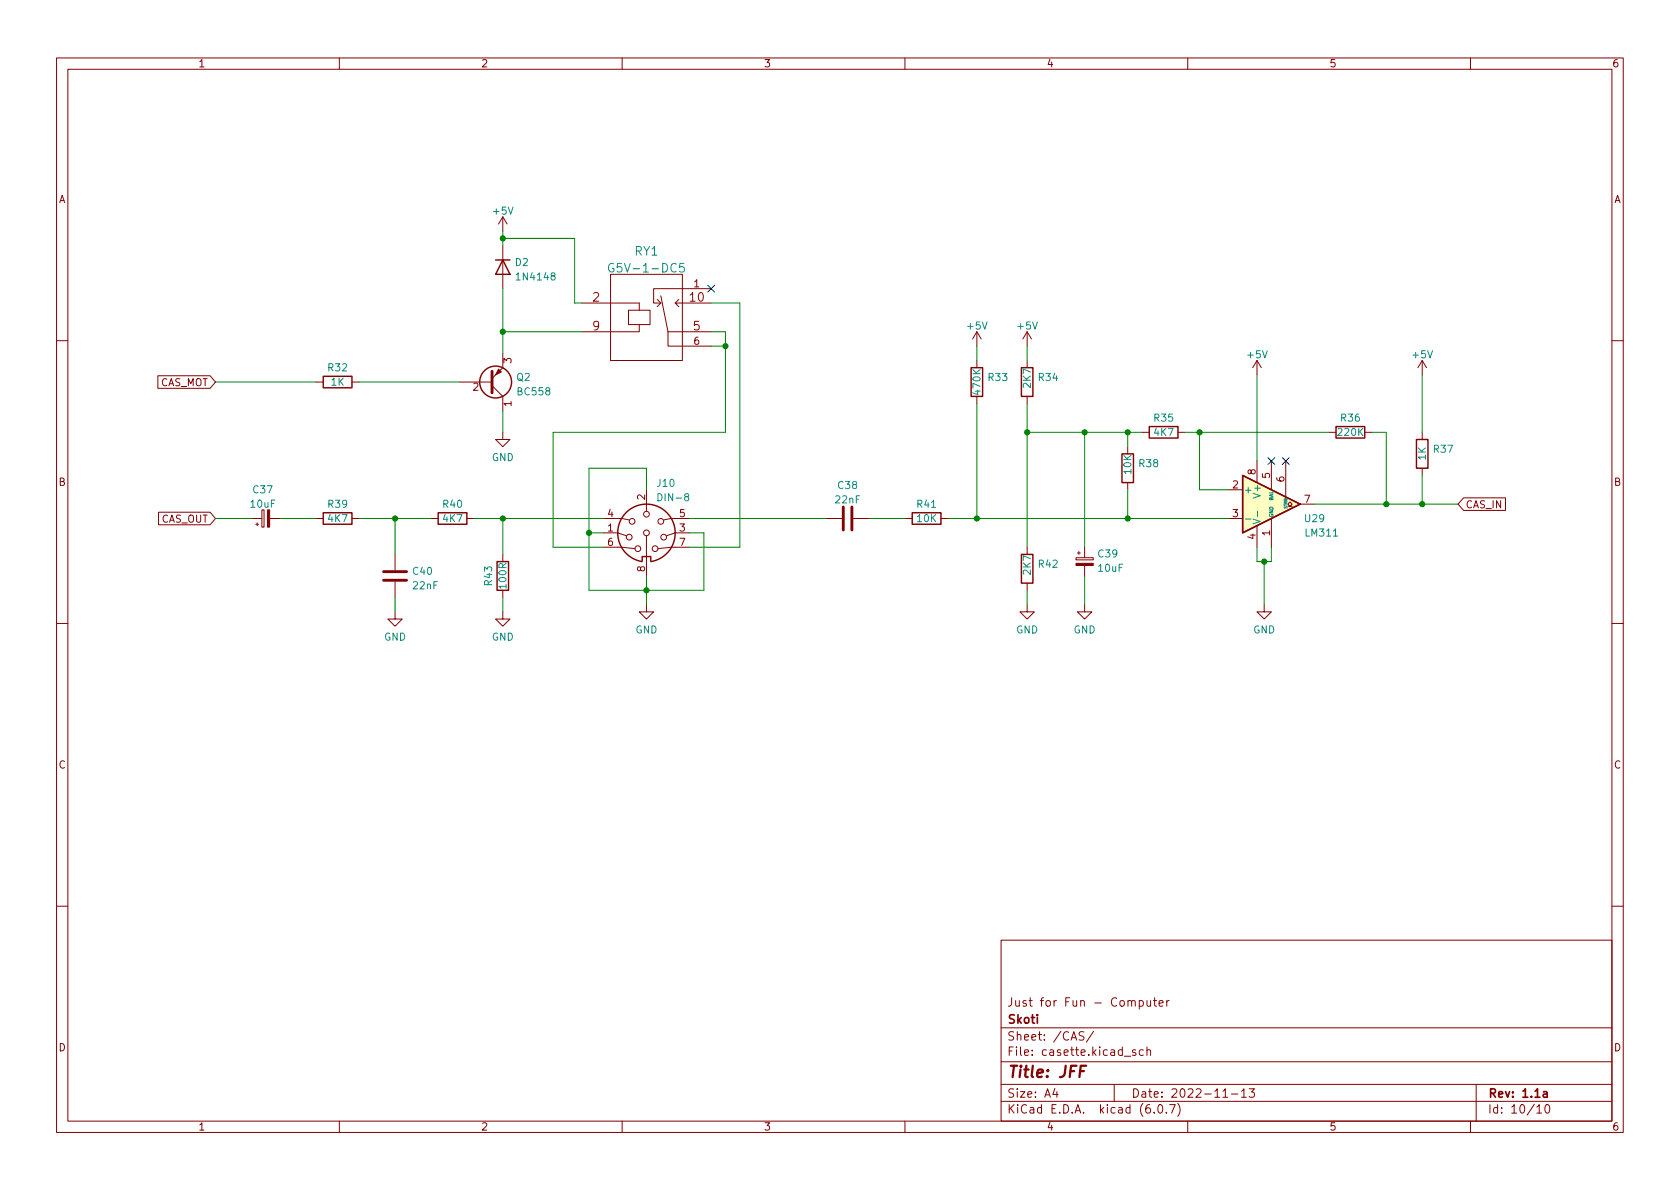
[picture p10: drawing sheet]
<svg xmlns="http://www.w3.org/2000/svg" width="297mm" height="210mm" viewBox="0 0 297 210" stroke-linecap="round" stroke-linejoin="round" font-family="sans-serif">
<g fill="none" stroke="#840000" stroke-width=".18">
<path d="M10 10.2h277v190.1h-277zM12 12.2h273v186.1h-273zM60 10.2v2M110 10.2v2M160 10.2v2M210 10.2v2M260 10.2v2M88.9 38.3v2.6M88.9 38.3l-.8 1.3M88.9 38.3l.8 1.3M88.9 43.4v7.6M102.9 53.6h10.1v1.3"/>
<path d="M107.9 48.5h12.7v15.2h-12.7zM111.1 54.9h3.8v2.5h-3.8zM113 57.4v1.3h-10.1M116.2 53l.6 .6M116.8 53.6l-.6 .6M116.8 52.3l1.3 6.4M118.1 58.7v2.5h7.6M118.1 58.7h7.6M120 53l-.6 .6M125.7 53.6h-6.3l.6 .6M125.7 51h-10.1v2.6h1.2M172.7 58.7v2.5"/>
<path d="M172.7 58.7l-.7 1.2M172.7 58.7l.8 1.2M181.6 58.7v2.5M181.6 58.7l-.8 1.2M181.6 58.7l.8 1.2M10 60.2h2M27.9 66.4h9.2l1 1.2-1 1.1h-9.2zM55.9 67.6h1.2M62.2 67.6h1.3M81.3 67.6h5.7M87 68.2l1.9 1.9v2.5M88.9 76.4v1.3h1.3l-1.3 1.3-1.3-1.3h1.3"/>
<path d="M88.9 62.5v2.5l-1.9 1.9M172.7 63.7v1.3M172.7 70.1v1.3M181.6 63.7v1.3M181.6 70.1v1.3M199.4 79v1.3M201.9 76.4h1.3M208.3 76.4h1.2M222.2 63.7l-.7 1.3M222.2 63.7v2.6M222.2 63.7l.8 1.3M234.9 76.4h1.3"/>
<path d="M241.3 76.4h1.3M251.5 63.7v2.6M251.5 76.4v1.3M251.5 63.7l-.8 1.3M251.5 63.7l.7 1.3M285 60.2h2M28 90.6h9.1l1 1.1-1 1.1h-9.1zM44.4 91.7h1.9M45.2 92.7h.5M45.5 92.5v.5M46.3 90.2h.4v3h-.4zM47.7 91.7h1.8"/>
<path d="M55.9 91.7h1.2M62.2 91.7h1.3M69.8 98v2.8M76.2 91.7h1.3M82.5 91.7h1.3M88.9 98v1.3M106.7 96.8h3.3l2.3 .2M106.7 91.7h3.3l1.3 .2M106.7 94.2h2.5l1.5 .5M114.3 86.6v3.8M114.3 94.7v7.1M121.9 96.8h-3.3l-2.3 .2"/>
<path d="M121.9 91.7h-3.3l-1.3 .2M121.9 94.2h-2.5l-1.5 .5M146 91.7h2.8M150.9 91.7h2.8M160 91.7h1.3M166.4 91.7h1.2M181.6 96.8v1.2M190.2 98.6h3.1v.4h-3.1zM190.5 97.8h.5M190.8 97.5v.5M191.8 96.8v1.8M191.8 100v1.8"/>
<path d="M199.4 85.3v1.3M217.2 91.7h2.5M217.2 86.6h2.5M222.2 81.5v3.8M222.2 93v3.8M224.8 81.5v5.1M224.8 91.7v5.1M227.3 81.5v6.4M227.7 89.5h.4l-.4-.4 .4-.3 .4 .3-.4 .4h.4M229.9 89.1h2.5M251.5 82.8v1.3M258.8 88h7.4v2.3h-7.4l-1-1.2z"/>
<path d="M10 110.2h2M69.8 108.2v1.3h1.3l-1.3 1.2-1.2-1.2h1.2M69.8 102.9v2.8M88.9 108.2v1.3h1.3l-1.3 1.2-1.3-1.2h1.3M88.9 104.4v1.3M114.3 106.9v1.3h1.3l-1.3 1.3-1.3-1.3h1.3M181.6 106.9v1.3h1.3l-1.3 1.3-1.3-1.3h1.3M181.6 103.1v1.3M191.8 106.9v1.3h1.2l-1.2 1.3-1.3-1.3h1.3M223.5 106.9v1.3h1.3l-1.3 1.3-1.3-1.3h1.3M285 110.2h2M10 160.2h2"/>
<path d="M177 166.3h108v32h-108zM201.4 177l.5-.1 .2 .3v.4l-.1 .3h-.6M201.4 176.9v1.5M202.8 176.9l.1 1h.3l.2-.1M203.4 176.9v1M203.9 176.9h.6M204.1 176.4v1.3l.4 .2M204.9 177.4l.7-.1v-.3l-.5-.1-.2 .2 .1 .8h.6M206.3 176.9v1M206.7 176.9l-.3 .1-.1 .2M285 160.2h2M60 198.3v2"/>
<path d="M110 198.3v2M160 198.3v2M177 194.8h108M177 191.8h108M177 187.8h108M177 181.8h108M186.5 192.5l-.4 1h1M186.9 193v1M191.6 182.5l-.5-.1-.2 .2v.4l.6 .3 .1 .3-.2 .3h-.6M193.4 182.4l-1.3 1.9M197 191.8v3M198.8 186.8h1.1"/>
<path d="M200.8 185.7l-.4-.1-.2 .2 .1 .3 .5 .1v.4h-.6M202.1 185.7l-.4-.1-.3 .3v.4l.2 .3h.5M202.8 185.8l.2-.2 .4 .1v.9M202.8 185.1v1.5M204.1 196.7v.1M204.9 195.4l.2-.1a.81 .81 0 0 1 .6 .7 .81 .81 0 0 1-.3 .8h-.2a.81 .81 0 0 1-.6-.6 .81 .81 0 0 1 .3-.8zM206.2 196.7v.1M206.8 195.3h1l-.7 1.5M208.2 195.1a1.72 1.72 0 0 1 0 2.3M210 198.3v2M216.2 194h.9M217.7 193.5h1.2"/>
<path d="M219.5 193l.4-.5v1.5M219.5 194h.9M220.9 192.5h.9l-.5 .6 .4 .1v.7l-.2 .1h-.4l-.2-.1M260 198.3v2M261 191.8v6.5M271.7 195.8l.5-.5v1.5M271.7 196.8h.9M273.4 195.4l.1-.1a.8 .8 0 0 1 .5 .8 .8 .8 0 0 1-.5 .7 .99 .99 0 0 1-.1-1.4z"/>
<circle cx="111.3" cy="95" r=".51"/>
<circle cx="111.8" cy="92.2" r=".51"/>
<circle cx="112.8" cy="97" r=".51"/>
<circle cx="114.3" cy="90.9" r=".51"/>
<circle cx="114.3" cy="94.2" r=".51"/>
<circle cx="115.8" cy="97" r=".51"/>
<circle cx="116.8" cy="92.2" r=".51"/>
<circle cx="117.3" cy="95" r=".51"/>
</g>
<path d="M272.9 193.1h.6l.1 .9M273.6 193.4l-.5 .1a.29 .29 0 0 0-.3 .2 .29 .29 0 0 0 .3 .3h.5" fill="none" stroke="#840000" stroke-width=".3"/>
<path d="M192 188.5h-.9l-.3 2" fill="none" stroke="#840000" stroke-width=".4"/>
<g fill="none" stroke="#840000" stroke-width=".25">
<path d="M87.6 46h2.6M88.9 46l1.3 2.5h-2.6zM57.1 66.5h5.1v2.1h-5.1zM171.7 65h2v5.1h-2zM180.6 65h2v5.1h-2zM203.2 75.4h5.1v2.1h-5.1zM236.2 75.4h5.1v2.1h-5.1zM250.4 77.7h2.1v5.1h-2.1zM57.1 90.7h5.1v2h-5.1zM77.5 90.7h5v2h-5zM87.9 99.3h2v5.1h-2zM113.5 99.3a5.1 5.1 0 0 1-3.5-7.8 5.1 5.1 0 0 1 8.6 0 5.1 5.1 0 0 1-3.5 7.8"/>
<path d="M113.5 99.2v-.8h1.6v.8M161.3 90.7h5.1v2h-5.1zM180.6 98h2v5.1h-2zM198.4 80.3h2v5h-2zM219.7 84.1l10.2 5-10.2 5.1z"/>
<circle cx="87.6" cy="67.6" r="2.82"/>
</g>
<path d="M87 65.7v3.8M149.1 89.7v4M150.6 89.7v4M67.8 101.1h4.1M67.8 102.6h4.1" fill="none" stroke="#840000" stroke-width=".51"/>
<g fill="#840000" stroke="#840000" stroke-width=".18">
<path d="M190.2 99.6h3.1v.4h-3.1z"/>
<path d="M47.3 90.2h.4v3h-.4z"/>
<path d="M88.1 65.3l.5 .5-1 .5z"/>
</g>
<path d="M219.7 84.1l10.2 5-10.2 5.1z" fill="#ffffc2" stroke="#ffffc2" stroke-width=".18"/>
<path d="M108.5 46.7a.75 .75 0 0 0-1 .5 .75 .75 0 0 0 .6 .9l.4-.1v-.5h-.3M120.9 46.6h-.7l-.1 .7 .3-.1h.5l.1 .3-.1 .5-.2 .1-.6-.1M220.2 91.8h1M221.6 91.8l1.2 .4-1.2 .4M222.3 90.4v1" fill="none" stroke="#008484" stroke-width=".18"/>
<g fill="none" stroke="#008400" stroke-width=".18">
<path d="M88.9 40.9v2.5M88.9 51v11.5M88.9 42.2h12.7v11.4h1.3M88.9 58.7h14M125.7 58.7h2.6v17.7h-30.5v20.4h8.9M125.7 53.6h5.1v43.2h-8.9M38.1 67.6h17.8M63.5 67.6h17.8M88.9 72.6v3.8M125.7 61.2h2.6M172.7 61.2v2.5M172.7 71.4v20.3"/>
<path d="M181.6 76.4h20.3M181.6 61.2v2.5M181.6 71.4v25.4M191.8 76.4v20.4M199.4 76.4v2.6M209.5 76.4h25.4M212.1 76.4v10.2h5.1M222.2 66.3v15.2M242.6 76.4h2.5v12.7M251.5 66.3v10.1M38.1 91.7h6.3M49.5 91.7h6.4"/>
<path d="M63.5 91.7h12.7M69.8 91.7v6.3M83.8 91.7h22.9M88.9 91.7v6.3M104.1 94.2h2.6M114.3 86.6v-3.8h-10.2v21.6h20.4v-10.2h-2.6M121.9 91.7h24.1M153.7 91.7h6.3M167.6 91.7h49.6M199.4 86.6v5.1M222.2 96.8v2.5h2.6v-2.5M223.5 99.3v7.6"/>
<path d="M232.4 89.1h25.4M251.5 84.1v5M69.8 105.7v2.5M88.9 105.7v2.5M114.3 101.8v5.1M181.6 104.4v2.5M191.8 101.8v5.1"/>
</g>
<path d="M125.1 50.4l1.2 1.3M126.3 50.4l-1.2 1.3M224.2 80.9l1.2 1.2M225.4 80.9l-1.2 1.2M226.7 80.9l1.2 1.2M227.9 80.9l-1.2 1.2" fill="none" stroke="#000084" stroke-width=".18"/>
<g fill="#008400" stroke="#008400" stroke-width=".18">
<circle cx="128.3" cy="61.2" r=".46"/>
<circle cx="172.7" cy="91.7" r=".46"/>
<circle cx="223.5" cy="99.3" r=".46"/>
<circle cx="212.1" cy="76.4" r=".46"/>
<circle cx="251.5" cy="89.1" r=".46"/>
<circle cx="245.1" cy="89.1" r=".46"/>
<circle cx="88.9" cy="91.7" r=".46"/>
<circle cx="69.8" cy="91.7" r=".46"/>
<circle cx="104.1" cy="94.2" r=".46"/>
<circle cx="88.9" cy="58.7" r=".46"/>
<circle cx="88.9" cy="42.2" r=".46"/>
<circle cx="114.3" cy="104.4" r=".46"/>
<circle cx="199.4" cy="76.4" r=".46"/>
<circle cx="191.8" cy="76.4" r=".46"/>
<circle cx="199.4" cy="91.7" r=".46"/>
<circle cx="181.6" cy="76.4" r=".46"/>
</g>
<text font-size="2.8" fill="#840000" x="178" y="190.6">Title: JFF</text>
<g font-size="2.1" fill="#008484">
<text x="112.2" y="45.2">RY1</text>
<text x="108.8" y="48.2">G5V-1-DC5</text>
</g>
<g font-size="2.1" fill="#840000">
<text x="104.8" y="53.3">2</text>
<text x="122" y="53.3">10</text>
<text x="104.8" y="58.4">9</text>
<text x="122.6" y="58.4">5</text>
<text x="178" y="178">Just for Fun - Computer</text>
<text x="178" y="184">Sheet: /CAS/</text>
<text x="178" y="181">Skoti</text>
<text x="178" y="186.7">File: casette.kicad_sch</text>
<text x="178" y="196.9">KiCad E.D.A. kicad (6.0.7)</text>
<text x="178" y="194.1">Size: A4</text>
<text x="200" y="194.1">Date: 2022-11-13</text>
<text x="263" y="194.1">Rev: 1.1a</text>
<text x="263" y="196.9">Id: 10/10</text>
</g>
<g font-size="1.8" fill="#840000">
<text x="35" y="11.9">1</text>
<text x="85" y="11.9">2</text>
<text x="135" y="11.9">3</text>
<text x="185" y="11.9">4</text>
<text x="235" y="11.9">5</text>
<text x="285" y="11.9">6</text>
<text x="10.3" y="35.9">A</text>
<text x="285.3" y="35.9">A</text>
<text x="122.7" y="50.8">1</text>
<text x="90.4" y="64.2" transform="rotate(-90 90.4 64.2)">3</text>
<text x="122.7" y="61">6</text>
<text x="28.2" y="68.3">CAS_MOT</text>
<text x="83.6" y="69.1">2</text>
<text x="90.4" y="71.9" transform="rotate(-90 90.4 71.9)">1</text>
<text x="222" y="83.9" transform="rotate(-90 222 83.9)">8</text>
<text x="10.3" y="85.9">B</text>
<text x="114" y="88.4" transform="rotate(-90 114 88.4)">2</text>
<text x="217.9" y="86.4">2</text>
<text x="224.5" y="84.6" transform="rotate(-90 224.5 84.6)">5</text>
<text x="227.1" y="85.2" transform="rotate(-90 227.1 85.2)">6</text>
<text x="230.6" y="88.9">7</text>
<text x="259.1" y="89.9">CAS_IN</text>
<text x="285.3" y="85.9">B</text>
<text x="28.4" y="92.4">CAS_OUT</text>
<text x="107.5" y="94">1</text>
<text x="107.5" y="91.4">4</text>
<text x="120.2" y="94">3</text>
<text x="120.2" y="91.4">5</text>
<text x="217.9" y="91.4">3</text>
<text x="222" y="95.4" transform="rotate(-90 222 95.4)">4</text>
<text x="224.5" y="94.7" transform="rotate(-90 224.5 94.7)">1</text>
<text x="107.5" y="96.5">6</text>
<text x="114" y="101.1" transform="rotate(-90 114 101.1)">8</text>
<text x="120.2" y="96.5">7</text>
<text x="10.3" y="135.9">C</text>
<text x="285.3" y="135.9">C</text>
<text x="10.3" y="185.9">D</text>
<text x="285.3" y="185.9">D</text>
<text x="35" y="199.9">1</text>
<text x="85" y="199.9">2</text>
<text x="135" y="199.9">3</text>
<text x="185" y="199.9">4</text>
<text x="235" y="199.9">5</text>
<text x="285" y="199.9">6</text>
</g>
<g font-size="1.8" fill="#008484">
<text x="87.3" y="37.9">+5V</text>
<text x="91.1" y="47">D2</text>
<text x="91.6" y="49.6">1N4148</text>
<text x="171.1" y="58.3">+5V</text>
<text x="180" y="58.3">+5V</text>
<text x="58.1" y="65.7">R32</text>
<text x="220.7" y="63.3">+5V</text>
<text x="249.9" y="63.3">+5V</text>
<text x="58.6" y="68.2">1K</text>
<text x="91.4" y="67.4">Q2</text>
<text x="91.6" y="69.9">BC558</text>
<text x="173.4" y="69.7" transform="rotate(-90 173.4 69.7)">470K</text>
<text x="174.8" y="67.4">R33</text>
<text x="182.2" y="68.5" transform="rotate(-90 182.2 68.5)">2K7</text>
<text x="183.7" y="67.4">R34</text>
<text x="204.1" y="74.5">R35</text>
<text x="204.1" y="77.1">4K7</text>
<text x="236.6" y="77.1">220K</text>
<text x="237.1" y="74.5">R36</text>
<text x="86.9" y="81.5">GND</text>
<text x="200" y="83.8" transform="rotate(-90 200 83.8)">10K</text>
<text x="201.5" y="82.6">R38</text>
<text x="252.1" y="81.3" transform="rotate(-90 252.1 81.3)">1K</text>
<text x="253.5" y="80.1">R37</text>
<text x="44.4" y="89.8">10uF</text>
<text x="44.8" y="87.2">C37</text>
<text x="58.1" y="89.8">R39</text>
<text x="78.4" y="89.8">R40</text>
<text x="116.2" y="86.1">J10</text>
<text x="116.7" y="88.6">DIN-8</text>
<text x="147.8" y="89">22nF</text>
<text x="148.2" y="86.5">C38</text>
<text x="162.2" y="89.8">R41</text>
<text x="219.8" y="87.2">+</text>
<text x="222.9" y="87.7" transform="rotate(-90 222.9 87.7)">V+</text>
<text x="58.1" y="92.3">4K7</text>
<text x="78.4" y="92.3">4K7</text>
<text x="162.2" y="92.3">10K</text>
<text x="230.8" y="92.3">U29</text>
<text x="230.9" y="94.9">LM311</text>
<text x="73.1" y="101.6">C40</text>
<text x="182.2" y="101.5" transform="rotate(-90 182.2 101.5)">2K7</text>
<text x="183.7" y="100.4">R42</text>
<text x="194.2" y="98.6">C39</text>
<text x="194.3" y="101.1">10uF</text>
<text x="73.1" y="104.2">22nF</text>
<text x="87" y="103.5" transform="rotate(-90 87 103.5)">R43</text>
<text x="89.5" y="104" transform="rotate(-90 89.5 104)">100R</text>
<text x="67.9" y="113.3">GND</text>
<text x="86.9" y="113.3">GND</text>
<text x="112.3" y="112">GND</text>
<text x="179.6" y="112">GND</text>
<text x="189.8" y="112">GND</text>
<text x="221.6" y="112">GND</text>
</g>
<g font-size=".9" fill="#008484">
<text x="225.1" y="88.6" transform="rotate(-90 225.1 88.6)">BAL</text>
<text x="225.1" y="91.6" transform="rotate(-90 225.1 91.6)">GND</text>
</g>
<text font-size=".7" fill="#008484" x="227.6" y="89.9" transform="rotate(-90 227.6 89.9)">STRB</text>
</svg>
